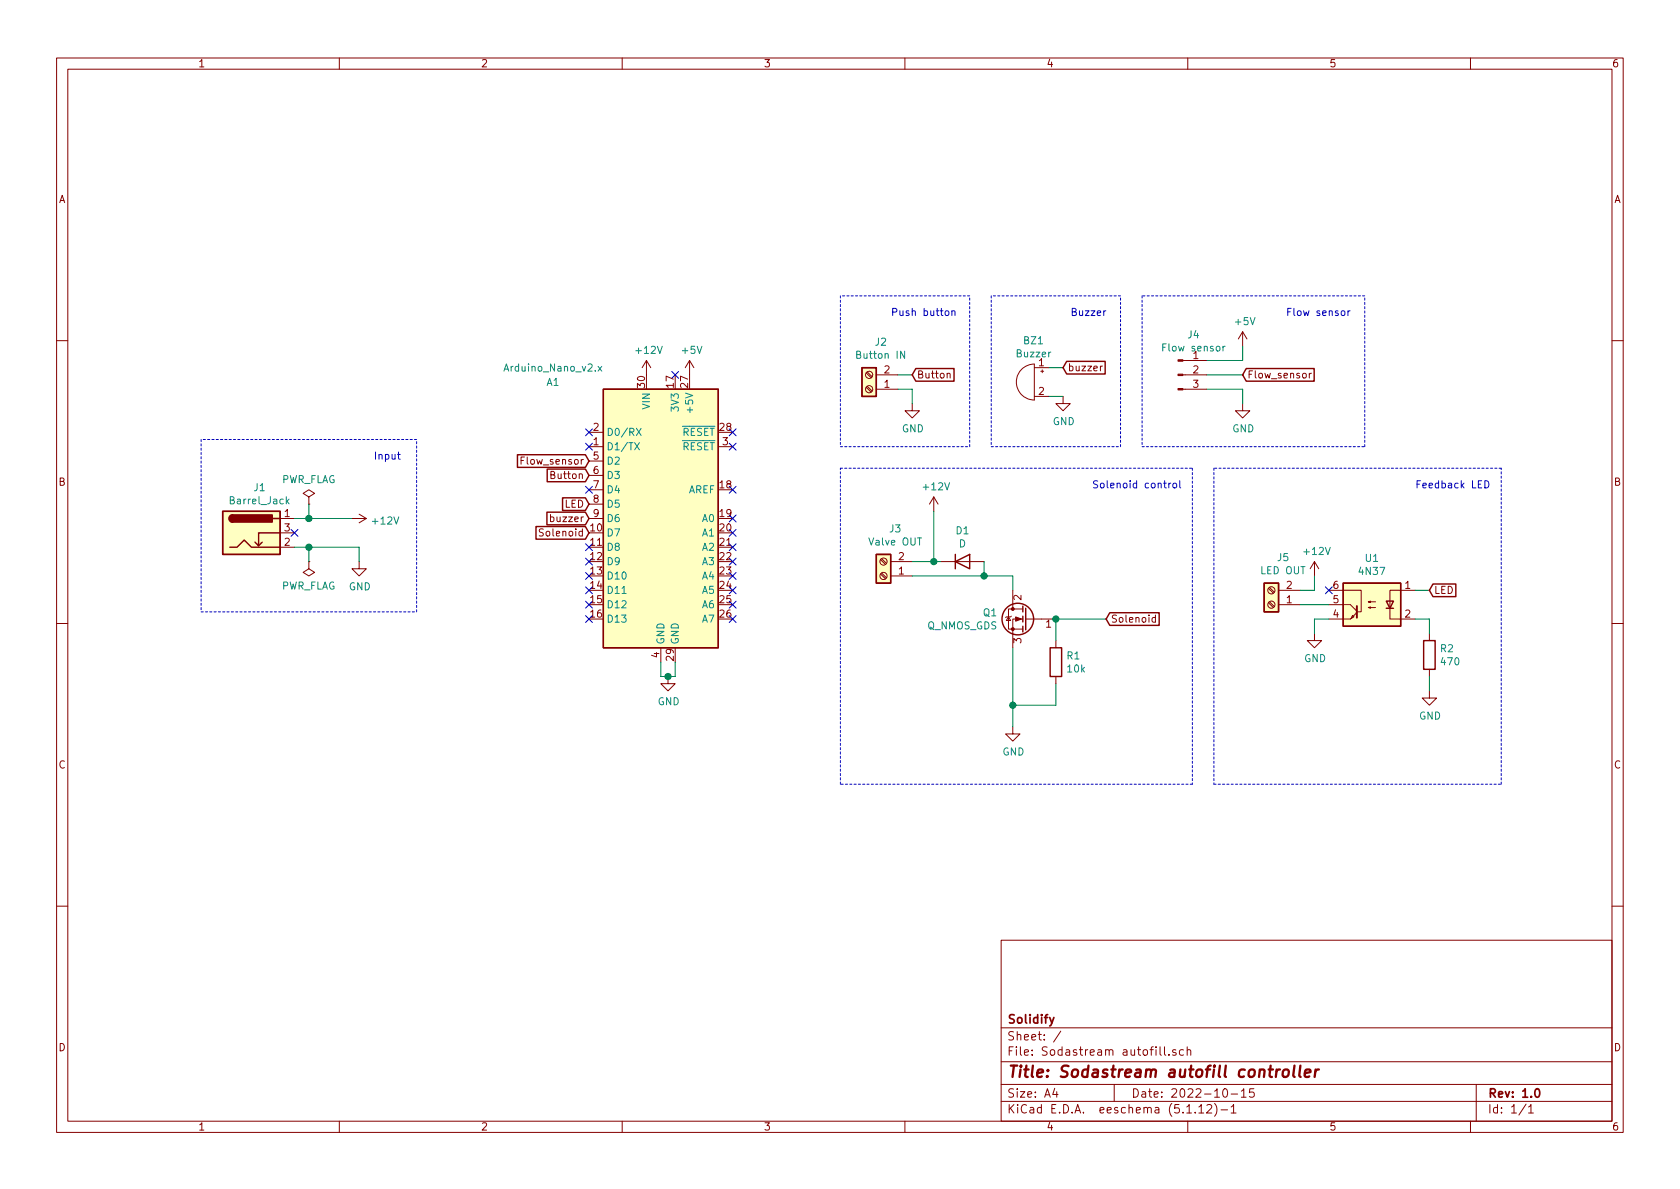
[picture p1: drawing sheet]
EESchema Schematic File Version 4
EELAYER 30 0
EELAYER END
$Descr A4 11693 8268
encoding utf-8
Sheet 1 1
Title "Sodastream autofill controller"
Date "2022-10-15"
Rev "1.0"
Comp "Solidify"
Comment1 ""
Comment2 ""
Comment3 ""
Comment4 ""
$EndDescr
$Comp
L MCU_Module:Arduino_Nano_v2.x A1
U 1 1
P 4600 3600
F 0 "A1" H 3850 4550 50  0000 C CNN
F 1 "Arduino_Nano_v2.x" H 3850 4650 50  0000 C CNN
F 2 "Module:Arduino_Nano" H 4600 3600 50  0001 C CIN
F 3 "https://www.arduino.cc/en/uploads/Main/ArduinoNanoManual23.pdf" H 4600 3600 50  0001 C CNN
	1    4600 3600
	1    0    0    -1  
$EndComp
$Comp
L Connector:Barrel_Jack_Switch J1
U 1 1
P 1750 3700
F 0 "J1" H 1807 4017 50  0000 C CNN
F 1 "Barrel_Jack" H 1807 3926 50  0000 C CNN
F 2 "Connector_BarrelJack:BarrelJack_Horizontal" H 1800 3660 50  0001 C CNN
F 3 "~" H 1800 3660 50  0001 C CNN
	1    1750 3700
	1    0    0    -1  
$EndComp
$Comp
L power:GND #PWR0101
U 1 1
P 2500 3900
F 0 "#PWR0101" H 2500 3650 50  0001 C CNN
F 1 "GND" H 2505 3727 50  0000 C CNN
F 2 "" H 2500 3900 50  0001 C CNN
F 3 "" H 2500 3900 50  0001 C CNN
	1    2500 3900
	1    0    0    -1  
$EndComp
$Comp
L power:+12V #PWR0102
U 1 1
P 2450 3600
F 0 "#PWR0102" H 2450 3450 50  0001 C CNN
F 1 "+12V" V 2465 3728 50  0000 L CNN
F 2 "" H 2450 3600 50  0001 C CNN
F 3 "" H 2450 3600 50  0001 C CNN
	1    2450 3600
	0    1    1    0   
$EndComp
Wire Wire Line
	2050 3800 2150 3800
Wire Wire Line
	2150 3800 2150 3900
$Comp
L Isolator:4N37 U1
U 1 1
P 9550 4200
F 0 "U1" H 9550 4525 50  0000 C CNN
F 1 "4N37" H 9550 4434 50  0000 C CNN
F 2 "Package_DIP:DIP-6_W7.62mm" H 9350 4000 50  0001 L CIN
F 3 "https://www.vishay.com/docs/81181/4n35.pdf" H 9550 4200 50  0001 L CNN
	1    9550 4200
	-1   0    0    -1  
$EndComp
$Comp
L Device:R R1
U 1 1
P 7350 4600
F 0 "R1" H 7420 4646 50  0000 L CNN
F 1 "10k" H 7420 4555 50  0000 L CNN
F 2 "Resistor_THT:R_Axial_DIN0207_L6.3mm_D2.5mm_P7.62mm_Horizontal" V 7280 4600 50  0001 C CNN
F 3 "~" H 7350 4600 50  0001 C CNN
	1    7350 4600
	1    0    0    -1  
$EndComp
$Comp
L Device:R R2
U 1 1
P 9950 4550
F 0 "R2" H 10020 4596 50  0000 L CNN
F 1 "470" H 10020 4505 50  0000 L CNN
F 2 "Resistor_THT:R_Axial_DIN0207_L6.3mm_D2.5mm_P7.62mm_Horizontal" V 9880 4550 50  0001 C CNN
F 3 "~" H 9950 4550 50  0001 C CNN
	1    9950 4550
	1    0    0    -1  
$EndComp
$Comp
L Device:D D1
U 1 1
P 6700 3900
F 0 "D1" H 6700 4117 50  0000 C CNN
F 1 "D" H 6700 4026 50  0000 C CNN
F 2 "Diode_THT:D_A-405_P7.62mm_Horizontal" H 6700 3900 50  0001 C CNN
F 3 "~" H 6700 3900 50  0001 C CNN
	1    6700 3900
	1    0    0    -1  
$EndComp
$Comp
L Connector:Screw_Terminal_01x02 J5
U 1 1
P 8850 4200
F 0 "J5" H 8768 3875 50  0000 C CNN
F 1 "LED OUT" H 8768 3966 50  0000 C CNN
F 2 "TerminalBlock_Phoenix:TerminalBlock_Phoenix_MKDS-1,5-2-5.08_1x02_P5.08mm_Horizontal" H 8850 4200 50  0001 C CNN
F 3 "~" H 8850 4200 50  0001 C CNN
	1    8850 4200
	-1   0    0    1   
$EndComp
$Comp
L Connector:Screw_Terminal_01x02 J2
U 1 1
P 6050 2700
F 0 "J2" H 5968 2375 50  0000 C CNN
F 1 "Button IN" H 5968 2466 50  0000 C CNN
F 2 "TerminalBlock_Phoenix:TerminalBlock_Phoenix_MKDS-1,5-2-5.08_1x02_P5.08mm_Horizontal" H 6050 2700 50  0001 C CNN
F 3 "~" H 6050 2700 50  0001 C CNN
	1    6050 2700
	-1   0    0    1   
$EndComp
$Comp
L Device:Buzzer BZ1
U 1 1
P 7200 2650
F 0 "BZ1" H 7205 2940 50  0000 C CNN
F 1 "Buzzer" H 7205 2849 50  0000 C CNN
F 2 "Buzzer_Beeper:MagneticBuzzer_ProSignal_ABT-410-RC" V 7175 2750 50  0001 C CNN
F 3 "~" V 7175 2750 50  0001 C CNN
	1    7200 2650
	-1   0    0    -1  
$EndComp
$Comp
L power:+12V #PWR0103
U 1 1
P 4500 2600
F 0 "#PWR0103" H 4500 2450 50  0001 C CNN
F 1 "+12V" H 4515 2773 50  0000 C CNN
F 2 "" H 4500 2600 50  0001 C CNN
F 3 "" H 4500 2600 50  0001 C CNN
	1    4500 2600
	1    0    0    -1  
$EndComp
$Comp
L power:GND #PWR0104
U 1 1
P 7400 2750
F 0 "#PWR0104" H 7400 2500 50  0001 C CNN
F 1 "GND" H 7405 2577 50  0000 C CNN
F 2 "" H 7400 2750 50  0001 C CNN
F 3 "" H 7400 2750 50  0001 C CNN
	1    7400 2750
	1    0    0    -1  
$EndComp
$Comp
L Device:Q_NMOS_GDS Q1
U 1 1
P 7150 4300
F 0 "Q1" H 7355 4346 50  0000 L CNN
F 1 "Q_NMOS_GDS" H 7355 4255 50  0000 L CNN
F 2 "Package_TO_SOT_THT:TO-220-3_Vertical" H 7350 4400 50  0001 C CNN
F 3 "~" H 7150 4300 50  0001 C CNN
	1    7150 4300
	-1   0    0    -1  
$EndComp
$Comp
L power:GND #PWR0105
U 1 1
P 7050 5050
F 0 "#PWR0105" H 7050 4800 50  0001 C CNN
F 1 "GND" H 7055 4877 50  0000 C CNN
F 2 "" H 7050 5050 50  0001 C CNN
F 3 "" H 7050 5050 50  0001 C CNN
	1    7050 5050
	1    0    0    -1  
$EndComp
Wire Wire Line
	7050 4500 7050 4900
Wire Wire Line
	7350 4300 7350 4450
Wire Wire Line
	7350 4750 7350 4900
Wire Wire Line
	7350 4900 7050 4900
Connection ~ 7050 4900
Wire Wire Line
	7050 4900 7050 5050
Wire Wire Line
	7050 4100 7050 4000
$Comp
L power:+12V #PWR0106
U 1 1
P 6500 3550
F 0 "#PWR0106" H 6500 3400 50  0001 C CNN
F 1 "+12V" H 6515 3723 50  0000 C CNN
F 2 "" H 6500 3550 50  0001 C CNN
F 3 "" H 6500 3550 50  0001 C CNN
	1    6500 3550
	1    0    0    -1  
$EndComp
Wire Wire Line
	6350 4000 6850 4000
$Comp
L Connector:Screw_Terminal_01x02 J3
U 1 1
P 6150 4000
F 0 "J3" H 6068 3675 50  0000 C CNN
F 1 "Valve OUT" H 6068 3766 50  0000 C CNN
F 2 "TerminalBlock_Phoenix:TerminalBlock_Phoenix_MKDS-1,5-2-5.08_1x02_P5.08mm_Horizontal" H 6150 4000 50  0001 C CNN
F 3 "~" H 6150 4000 50  0001 C CNN
	1    6150 4000
	-1   0    0    1   
$EndComp
Wire Wire Line
	6500 3550 6500 3900
Wire Wire Line
	6500 3900 6350 3900
Wire Wire Line
	6550 3900 6500 3900
Connection ~ 6500 3900
Wire Wire Line
	6850 3900 6850 4000
Connection ~ 6850 4000
Wire Wire Line
	6850 4000 7050 4000
Wire Wire Line
	7700 4300 7350 4300
Connection ~ 7350 4300
Text GLabel 7400 2550 2    50   Input ~ 0
buzzer
Text GLabel 4100 3600 0    50   Input ~ 0
buzzer
Text GLabel 4100 3700 0    50   Input ~ 0
Solenoid
Text GLabel 7700 4300 2    50   Input ~ 0
Solenoid
Wire Wire Line
	7400 2750 7300 2750
$Comp
L Connector:Conn_01x03_Male J4
U 1 1
P 8200 2600
F 0 "J4" H 8308 2881 50  0000 C CNN
F 1 "Flow sensor" H 8308 2790 50  0000 C CNN
F 2 "Connector_PinHeader_2.54mm:PinHeader_1x03_P2.54mm_Vertical" H 8200 2600 50  0001 C CNN
F 3 "~" H 8200 2600 50  0001 C CNN
	1    8200 2600
	1    0    0    -1  
$EndComp
$Comp
L power:+5V #PWR0107
U 1 1
P 4800 2600
F 0 "#PWR0107" H 4800 2450 50  0001 C CNN
F 1 "+5V" H 4815 2773 50  0000 C CNN
F 2 "" H 4800 2600 50  0001 C CNN
F 3 "" H 4800 2600 50  0001 C CNN
	1    4800 2600
	1    0    0    -1  
$EndComp
Wire Wire Line
	8400 2500 8650 2500
$Comp
L power:GND #PWR0108
U 1 1
P 8650 2800
F 0 "#PWR0108" H 8650 2550 50  0001 C CNN
F 1 "GND" H 8655 2627 50  0000 C CNN
F 2 "" H 8650 2800 50  0001 C CNN
F 3 "" H 8650 2800 50  0001 C CNN
	1    8650 2800
	1    0    0    -1  
$EndComp
Wire Wire Line
	8400 2700 8650 2700
Wire Wire Line
	8650 2700 8650 2800
Wire Wire Line
	8650 2500 8650 2400
$Comp
L power:+5V #PWR0109
U 1 1
P 8650 2400
F 0 "#PWR0109" H 8650 2250 50  0001 C CNN
F 1 "+5V" H 8665 2573 50  0000 C CNN
F 2 "" H 8650 2400 50  0001 C CNN
F 3 "" H 8650 2400 50  0001 C CNN
	1    8650 2400
	1    0    0    -1  
$EndComp
Text GLabel 8650 2600 2    50   Input ~ 0
Flow_sensor
Wire Wire Line
	8650 2600 8400 2600
Text GLabel 4100 3200 0    50   Input ~ 0
Flow_sensor
Text GLabel 4100 3300 0    50   Input ~ 0
Button
Text GLabel 6350 2600 2    50   Input ~ 0
Button
$Comp
L power:GND #PWR0110
U 1 1
P 6350 2800
F 0 "#PWR0110" H 6350 2550 50  0001 C CNN
F 1 "GND" H 6355 2627 50  0000 C CNN
F 2 "" H 6350 2800 50  0001 C CNN
F 3 "" H 6350 2800 50  0001 C CNN
	1    6350 2800
	1    0    0    -1  
$EndComp
Wire Wire Line
	6250 2700 6350 2700
Wire Wire Line
	6350 2700 6350 2800
Wire Wire Line
	6350 2600 6250 2600
$Comp
L power:GND #PWR0111
U 1 1
P 9950 4800
F 0 "#PWR0111" H 9950 4550 50  0001 C CNN
F 1 "GND" H 9955 4627 50  0000 C CNN
F 2 "" H 9950 4800 50  0001 C CNN
F 3 "" H 9950 4800 50  0001 C CNN
	1    9950 4800
	1    0    0    -1  
$EndComp
Wire Wire Line
	9950 4700 9950 4800
Wire Wire Line
	9950 4300 9950 4400
Text GLabel 4100 3500 0    50   Input ~ 0
LED
Text GLabel 9950 4100 2    50   Input ~ 0
LED
Wire Wire Line
	9950 4300 9850 4300
Wire Wire Line
	9950 4100 9850 4100
$Comp
L power:GND #PWR0112
U 1 1
P 9150 4400
F 0 "#PWR0112" H 9150 4150 50  0001 C CNN
F 1 "GND" H 9155 4227 50  0000 C CNN
F 2 "" H 9150 4400 50  0001 C CNN
F 3 "" H 9150 4400 50  0001 C CNN
	1    9150 4400
	1    0    0    -1  
$EndComp
Wire Wire Line
	9250 4300 9150 4300
Wire Wire Line
	9150 4300 9150 4400
NoConn ~ 9250 4100
$Comp
L power:+12V #PWR0113
U 1 1
P 9150 4000
F 0 "#PWR0113" H 9150 3850 50  0001 C CNN
F 1 "+12V" H 9165 4173 50  0000 C CNN
F 2 "" H 9150 4000 50  0001 C CNN
F 3 "" H 9150 4000 50  0001 C CNN
	1    9150 4000
	1    0    0    -1  
$EndComp
Wire Wire Line
	9150 4000 9150 4100
Wire Wire Line
	9150 4100 9050 4100
Wire Wire Line
	9250 4200 9050 4200
Wire Notes Line
	5850 3250 8300 3250
Wire Notes Line
	8300 3250 8300 5450
Wire Notes Line
	8300 5450 5850 5450
Wire Notes Line
	5850 5450 5850 3250
Text Notes 7600 3400 0    50   ~ 0
Solenoid control
Wire Notes Line
	8450 3250 8450 5450
Wire Notes Line
	8450 5450 10450 5450
Wire Notes Line
	10450 5450 10450 3250
Wire Notes Line
	10450 3250 8450 3250
Text Notes 9850 3400 0    50   ~ 0
Feedback LED
$Comp
L power:GND #PWR0114
U 1 1
P 4650 4700
F 0 "#PWR0114" H 4650 4450 50  0001 C CNN
F 1 "GND" H 4655 4527 50  0000 C CNN
F 2 "" H 4650 4700 50  0001 C CNN
F 3 "" H 4650 4700 50  0001 C CNN
	1    4650 4700
	1    0    0    -1  
$EndComp
Wire Wire Line
	4600 4700 4650 4700
Wire Wire Line
	4700 4700 4650 4700
Connection ~ 4650 4700
Wire Wire Line
	4600 4600 4600 4700
Wire Wire Line
	4700 4600 4700 4700
NoConn ~ 5100 3600
NoConn ~ 5100 3700
NoConn ~ 5100 3800
NoConn ~ 5100 3900
NoConn ~ 5100 4000
NoConn ~ 5100 4100
NoConn ~ 5100 4200
NoConn ~ 5100 4300
NoConn ~ 5100 3400
NoConn ~ 5100 3100
NoConn ~ 5100 3000
NoConn ~ 4100 3000
NoConn ~ 4100 3100
NoConn ~ 4100 3400
NoConn ~ 4100 3800
NoConn ~ 4100 3900
NoConn ~ 4100 4000
NoConn ~ 4100 4100
NoConn ~ 4100 4200
NoConn ~ 4100 4300
NoConn ~ 4700 2600
Wire Notes Line
	5850 3100 6750 3100
Wire Notes Line
	6750 3100 6750 2050
Wire Notes Line
	6750 2050 5850 2050
Wire Notes Line
	5850 2050 5850 3100
Wire Notes Line
	6900 3100 7800 3100
Wire Notes Line
	7800 3100 7800 2050
Wire Notes Line
	7800 2050 6900 2050
Wire Notes Line
	6900 2050 6900 3100
Text Notes 6200 2200 0    50   ~ 0
Push button
Text Notes 7450 2200 0    50   ~ 0
Buzzer
Wire Notes Line
	7950 3100 9500 3100
Wire Notes Line
	9500 3100 9500 2050
Wire Notes Line
	9500 2050 7950 2050
Wire Notes Line
	7950 2050 7950 3100
Text Notes 8950 2200 0    50   ~ 0
Flow sensor
Wire Notes Line
	1400 3050 1400 4250
Wire Notes Line
	1400 4250 2900 4250
Wire Notes Line
	2900 4250 2900 3050
Wire Notes Line
	2900 3050 1400 3050
Text Notes 2600 3200 0    50   ~ 0
Input
$Comp
L power:PWR_FLAG #FLG0101
U 1 1
P 2150 3500
F 0 "#FLG0101" H 2150 3575 50  0001 C CNN
F 1 "PWR_FLAG" H 2150 3673 50  0000 C CNN
F 2 "" H 2150 3500 50  0001 C CNN
F 3 "~" H 2150 3500 50  0001 C CNN
	1    2150 3500
	1    0    0    -1  
$EndComp
Wire Wire Line
	2150 3500 2150 3600
Wire Wire Line
	2150 3600 2050 3600
Connection ~ 2150 3600
Wire Wire Line
	2150 3600 2450 3600
$Comp
L power:PWR_FLAG #FLG0102
U 1 1
P 2150 3900
F 0 "#FLG0102" H 2150 3975 50  0001 C CNN
F 1 "PWR_FLAG" H 2150 4073 50  0000 C CNN
F 2 "" H 2150 3900 50  0001 C CNN
F 3 "~" H 2150 3900 50  0001 C CNN
	1    2150 3900
	-1   0    0    1   
$EndComp
Wire Wire Line
	2150 3800 2500 3800
Wire Wire Line
	2500 3800 2500 3900
Connection ~ 2150 3800
NoConn ~ 2050 3700
Wire Wire Line
	7400 2550 7300 2550
$EndSCHEMATC
